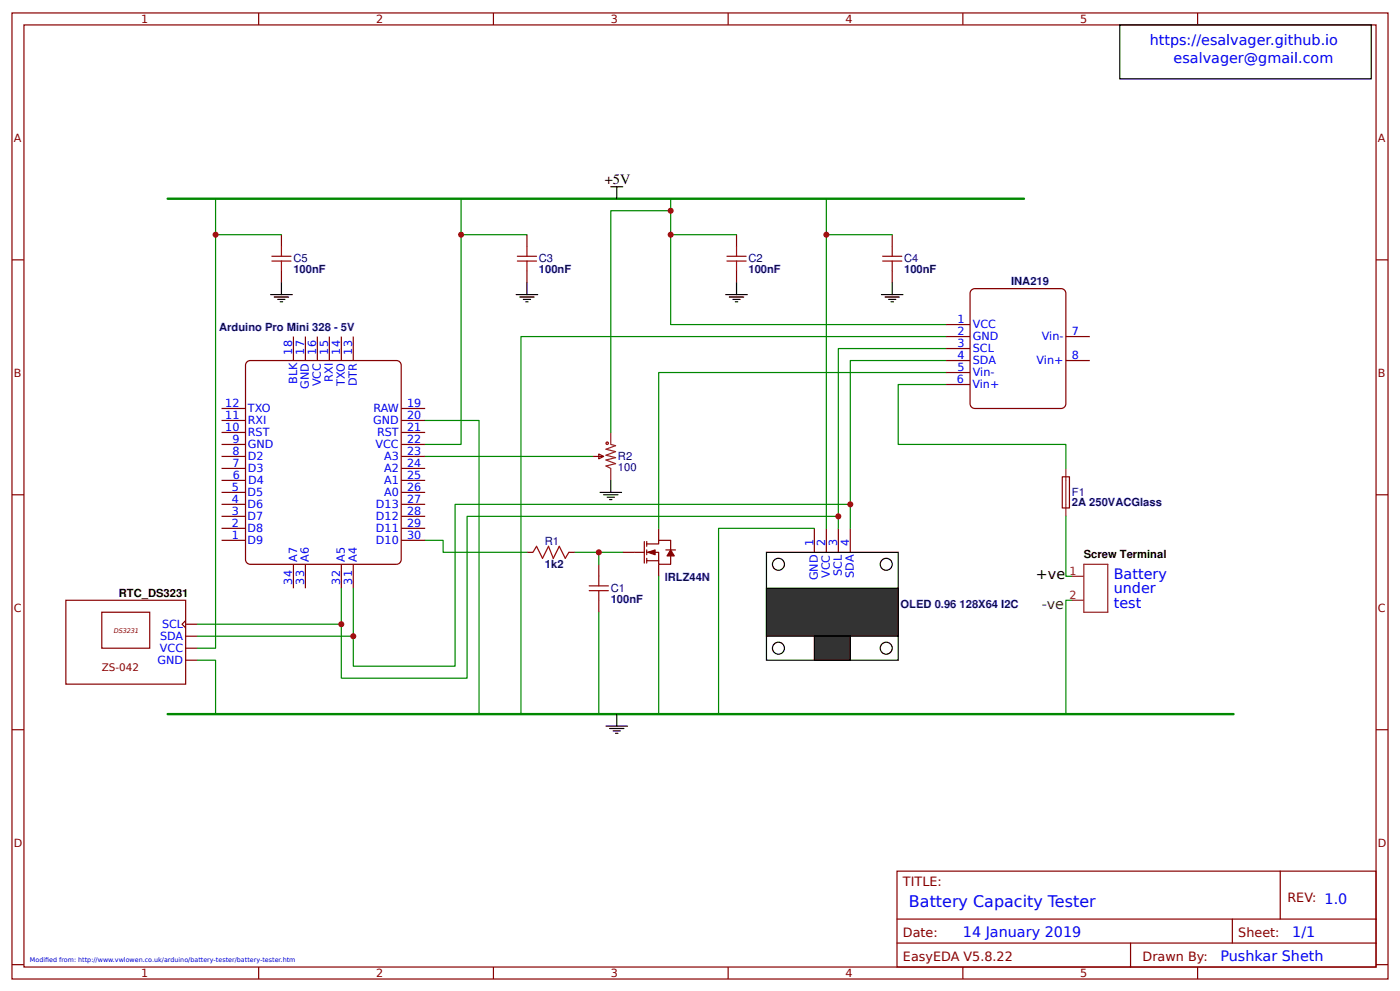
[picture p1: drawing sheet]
<svg xmlns="http://www.w3.org/2000/svg" width="309mm" height="219mm" viewBox="0 0 309 219" stroke-linecap="round" stroke-linejoin="round" font-family="sans-serif">
<g fill="none" stroke="#800" stroke-width=".26">
<path d="M2.6 2.9h304.1v213.2h-304.1zM5.3 5.5h298.7v208h-298.7zM57.1 2.9v2.6M109 2.9v2.6M160.9 2.9v2.6M212.7 2.9v2.6M264.6 2.9v2.6M2.6 57.4h2.7M304 57.4h2.7M2.6 109.2h2.7M304 109.2h2.7M2.6 161.1h2.7"/>
<path d="M304 161.1h2.7M198.2 192.3h105.8v21.2h-105.8zM282.8 192.3v10.6M2.6 212.9h2.7M57.1 213.5v2.6M109 213.5v2.6M160.9 213.5v2.6M198.2 202.9h105.8M198.2 208.2h105.8M212.7 213.5v2.6M249.8 208.2v5.3M264.6 213.5v2.6"/>
<path d="M272.3 202.9v5.3M304 212.9h2.7"/>
</g>
<path d="M54.4 80l.9-.4h32.3a1.06 1.06 0 0 1 1 1v42.9a1.06 1.06 0 0 1-1 1.1h-32.3a1.06 1.06 0 0 1-1.1-1.1v-42.9z" fill="#fff" stroke="#800000" stroke-width=".26"/>
<g fill="none" stroke="#800" stroke-width=".26">
<path d="M64.8 74.3v5.3M67.5 74.3v5.3M70.1 74.3v5.3M72.8 74.3v5.3M75.4 74.3v5.3M78.1 74.3v5.3M48.9 98.1h5.3M48.9 95.5h5.3M48.9 92.8h5.3M48.9 90.2h5.3M88.6 98.1h5.3M88.6 95.5h5.3"/>
<path d="M88.6 92.8h5.3M88.6 90.2h5.3M48.9 119.3h5.3M48.9 116.6h5.3M48.9 114h5.3M48.9 111.3h5.3M48.9 108.7h5.3M48.9 106h5.3M48.9 103.4h5.3M48.9 100.8h5.3M88.6 119.3h5.3M88.6 116.6h5.3"/>
<path d="M88.6 114h5.3M88.6 111.3h5.3M88.6 108.7h5.3M88.6 106h5.3M88.6 103.4h5.3M88.6 100.8h5.3M179.9 116.6v5.3M182.6 116.6v5.3M185.2 116.6v5.3M187.9 116.6v5.3M64.8 124.6v5.3M67.5 124.6v5.3"/>
<path d="M75.4 124.6v5.3M78.1 124.6v5.3"/>
</g>
<g fill="none" stroke="#000" stroke-width=".26">
<path d="M169.3 121.9h29.1v23.8h-29.1z"/>
<circle cx="172" cy="124.6" r="1.32"/>
<circle cx="195.8" cy="124.6" r="1.32"/>
<circle cx="172" cy="143.1" r="1.32"/>
<circle cx="195.8" cy="143.1" r="1.32"/>
</g>
<g fill="#333" stroke="#000" stroke-width=".26">
<path d="M169.3 129.9h29.1v10.5h-29.1z"/>
<path d="M179.9 140.4h8v5.3h-8z"/>
</g>
<g fill="#800" stroke="#800" stroke-width=".26">
<path d="M143.1 121.9l1.6-.5v1z"/>
<path d="M148.2 121.4l.8 1.3h-1.6z"/>
</g>
<g fill="none" stroke="#800" stroke-width=".26">
<path d="M142.3 119.5v4.8M142.9 119.5v1.1M145.5 116.6v2.7M234.7 105.3h1.6l-.1 6.8h-1.5zM116.4 121.9h1.3M125.7 121.9h1.3M132.3 124.6v2.6M132.3 132.5v2.6M137.6 121.9h4.7M142.9 120.1h2.6v-.8h2.7v2.1M142.9 121.9h2.6v2.7h2.7v-1.9M142.9 123.8h2.6"/>
<path d="M142.9 121.4v1M142.9 123.2v1.1M145.5 124.6v2.6M147.1 121.4h2.1"/>
</g>
<path d="M37 43.9h189.2M37 157.6h235.5" fill="none" stroke="#080" stroke-width=".53"/>
<path d="M134.9 41.2h2.7M136.3 41.2v2.7M136.3 157.6v2.7M133.9 160.3h4.7M134.7 160.8h3.1M135.5 161.3h1.6M136 161.9h.5" fill="none" stroke="#000" stroke-width=".26"/>
<g fill="none" stroke="#080" stroke-width=".26">
<path d="M148.2 43.9v27.7h60.8M182.6 43.9v72.7M209 74.3h-93.9v83.3M209 79.6h-21.1v37M209 76.9h-23.8v39.7M93.9 92.8h11.9v64.8M209 82.2h-63.5v34.4M209 84.9h-10.6v13.2h37.1v5.3M179.9 116.6h-21.2v41M185.2 114h-82v35.7h-27.8v-19.8M187.9 111.3h-87.4v35.8h-22.4v-17.2M235.5 114v13.2h1.3"/>
<path d="M132.3 121.9v2.7M132.3 135.1v22.5M236.8 132.5h-1.3v25.1"/>
</g>
<path d="M117.7 121.9l.8-1.3 1.4 2.6 1.3-2.6 1 2.6 1.4-2.6 1.3 2.6 .8-1.3M130.2 130.4h4.2M130.2 129.3h4.2M132.3 127.2v2.1M132.3 130.4v2.1" fill="none" stroke="#a00000" stroke-width=".26"/>
<path d="M235.5 103.4v10.6" fill="none" stroke="#8d2323" stroke-width=".26"/>
<path d="M214.5 64.1l.9-.4h19a1.06 1.06 0 0 1 1.1 1.1v24.3a1.06 1.06 0 0 1-1.1 1.1h-19a1.06 1.06 0 0 1-1.1-1.1v-24.3z" fill="#fff" stroke="#800000" stroke-width=".26"/>
<g fill="none" stroke="#800" stroke-width=".26">
<path d="M62.2 51.8v2.7M62.2 59.7v2.7M116.4 51.8v2.7M116.4 59.7v2.7M162.7 51.8v2.7M162.7 59.7v2.7M197.1 51.8v2.7M197.1 59.7v2.7M209 71.6h5.3M209 74.3h5.3M209 76.9h5.3M209 79.6h5.3"/>
<path d="M235.5 74.3h5.3M235.5 79.6h5.3M209 82.2h5.3M209 84.9h5.3M131 100.8h2.3M132.3 100.2l1 .6-1 .5zM14.6 132.5h26.4v18.5h-26.4zM22.5 135.1h10.6v8h-10.6zM41 137l-.8 .8 .8 .8M41 137.8h2.7M41 140.4h2.7M41 143.1h2.7"/>
<path d="M41 145.7h2.7"/>
</g>
<g fill="none" stroke="#080" stroke-width=".26">
<path d="M47.6 43.9v99.2h-3.9M47.6 51.8h14.6M101.9 51.8v46.3h-8M101.9 51.8h14.5M101.9 43.9v7.9M148.2 46.5h-13.3v49M148.2 51.8h14.5M182.6 51.8h14.5M93.9 119.3h4v2.6h18.5M93.9 100.8h37.1M43.7 137.8h31.7M127 121.9h10.6"/>
<path d="M145.5 127.2v30.4M43.7 145.7h3.9v11.9M43.7 140.4h34.4"/>
</g>
<g fill="none" stroke="#a00000" stroke-width=".26">
<path d="M60.1 57.6h4.2M60.1 56.6h4.2M62.2 54.5v2.1M62.2 57.6v2.1M114.3 57.6h4.2M114.3 56.6h4.2M116.4 54.5v2.1M116.4 57.6v2.1M160.6 57.6h4.2M160.6 56.6h4.2M162.7 54.5v2.1M162.7 57.6v2.1"/>
<path d="M195 57.6h4.2M195 56.6h4.2M197.1 54.5v2.1M197.1 57.6v2.1"/>
<circle cx="134.1" cy="97.8" r=".26"/>
</g>
<g fill="none" stroke="#000" stroke-width=".26">
<path d="M247.4 5.5h55.5v11.9h-55.5zM59.8 65h4.8M60.6 65.6h3.2M61.4 66.1h1.6M61.9 66.6h.5M62.2 62.4v2.6M114 65h4.8M114.8 65.6h3.2M115.6 66.1h1.6M116.2 66.6h.5M116.4 62.4v2.6M160.3 65h4.8"/>
<path d="M161.1 65.6h3.2M161.9 66.1h1.6M162.5 66.6h.5M162.7 62.4v2.6M194.7 65h4.8M195.5 65.6h3.2M196.3 66.1h1.6M196.8 66.6h.6M197.1 62.4v2.6M132.6 108.7h4.7M133.3 109.2h3.2M134.1 109.7h1.6"/>
<path d="M134.7 110.3h.5M134.9 106v2.7"/>
</g>
<path d="M134.9 95.5v2.6l1.1 .3-2.1 .8 2.1 .5-2.1 .8 2.1 .5-2.1 .5 2.1 .8-2.1 .6 1 .5v2.6M236.8 127.2h2.6M236.8 132.5h2.6M239.4 124.6h5.3v10.5h-5.3z" fill="none" stroke="#8d2323" stroke-width=".26"/>
<g fill="#c00">
<circle cx="47.6" cy="51.8" r=".66"/>
<circle cx="101.9" cy="51.8" r=".66"/>
<circle cx="78.1" cy="140.4" r=".66"/>
<circle cx="132.3" cy="121.9" r=".66"/>
<circle cx="148.2" cy="46.5" r=".66"/>
<circle cx="182.6" cy="51.8" r=".66"/>
<circle cx="185.2" cy="114" r=".66"/>
<circle cx="187.9" cy="111.3" r=".66"/>
<circle cx="148.2" cy="51.8" r=".66"/>
<circle cx="75.4" cy="137.8" r=".66"/>
</g>
<text font-size="3.5" fill="#00f" x="200.8" y="200.2">Battery Capacity Tester</text>
<g font-size="3.2" fill="#00f">
<text x="254" y="10">https://esalvager.github.io</text>
<text x="259.3" y="14">esalvager@gmail.com</text>
<text x="246.1" y="127.8">Battery</text>
<text x="246.1" y="131">under</text>
<text x="246.1" y="134.2">test</text>
<text x="212.7" y="206.9">14 January 2019</text>
<text x="285.5" y="206.9">1/1</text>
<text x="269.6" y="212.1">Pushkar Sheth</text>
</g>
<g font-size="3.2">
<text x="133.6" y="40.7">+5V</text>
<text x="228.9" y="127.8">+ve</text>
</g>
<text font-size="3.2" fill="#333" x="230.2" y="134.4">-ve</text>
<g font-size="2.8" fill="#800">
<text x="199.5" y="195.5">TITLE:</text>
<text x="284.4" y="199.2">REV: 1.0</text>
<text x="199.5" y="206.9">Date:</text>
<text x="273.6" y="206.9">Sheet:</text>
<text x="199.5" y="212.1">EasyEDA V5.8.22</text>
<text x="252.4" y="212.1">Drawn By:</text>
</g>
<g font-size="2.5" fill="#800">
<text x="31.2" y="5.1">1</text>
<text x="83.1" y="5.1">2</text>
<text x="134.9" y="5.1">3</text>
<text x="186.8" y="5.1">4</text>
<text x="238.7" y="5.1">5</text>
<text x="3" y="31.4">A</text>
<text x="304.4" y="31.4">A</text>
<text x="3" y="83.3">B</text>
<text x="304.4" y="83.3">B</text>
<text x="3" y="135.1">C</text>
<text x="304.4" y="135.1">C</text>
<text x="3" y="187">D</text>
<text x="304.4" y="187">D</text>
<text x="31.2" y="215.7">1</text>
<text x="83.1" y="215.7">2</text>
<text x="134.9" y="215.7">3</text>
<text x="186.8" y="215.7">4</text>
<text x="238.7" y="215.7">5</text>
</g>
<g font-size="2.5" fill="#000080">
<text x="64.8" y="57.9">C5</text>
<text x="119.1" y="57.9">C3</text>
<text x="165.4" y="57.9">C2</text>
<text x="199.8" y="57.9">C4</text>
<text x="64.8" y="60.3">100nF</text>
<text x="119.1" y="60.3">100nF</text>
<text x="165.4" y="60.3">100nF</text>
<text x="199.8" y="60.3">100nF</text>
<text x="223.4" y="62.9">INA219</text>
<text x="48.4" y="73">Arduino Pro Mini 328 - 5V</text>
<text x="136.5" y="101.5">R2</text>
<text x="136.5" y="103.9">100</text>
<text x="236.8" y="111.8">2A 250VACGlass</text>
<text x="236.8" y="109.6">F1</text>
<text x="120.4" y="125.4">1k2</text>
<text x="120.4" y="120.3">R1</text>
<text x="134.9" y="130.7">C1</text>
<text x="146.8" y="128.1">IRLZ44N</text>
<text x="134.9" y="133">100nF</text>
<text x="199" y="134.2">OLED 0.96 128X64 I2C</text>
</g>
<g font-size="2.5" fill="#00f">
<text x="211.5" y="71.3">1</text>
<text x="211.5" y="74">2</text>
<text x="211.5" y="76.6">3</text>
<text x="214.9" y="72.4">VCC</text>
<text x="214.9" y="75">GND</text>
<text x="214.9" y="77.7">SCL</text>
<text x="230.2" y="75.1">Vin-</text>
<text x="236.8" y="74">7</text>
<text x="64.6" y="78.3" transform="rotate(-90 64.6 78.3)">18</text>
<text x="67.2" y="78.3" transform="rotate(-90 67.2 78.3)">17</text>
<text x="69.8" y="78.3" transform="rotate(-90 69.8 78.3)">16</text>
<text x="72.5" y="78.3" transform="rotate(-90 72.5 78.3)">15</text>
<text x="75.1" y="78.3" transform="rotate(-90 75.1 78.3)">14</text>
<text x="77.8" y="78.3" transform="rotate(-90 77.8 78.3)">13</text>
<text x="211.5" y="79.3">4</text>
<text x="211.5" y="81.9">5</text>
<text x="214.9" y="80.3">SDA</text>
<text x="214.9" y="82.9">Vin-</text>
<text x="229" y="80.4">Vin+</text>
<text x="236.8" y="79.3">8</text>
<text x="49.8" y="89.9">12</text>
<text x="65.6" y="84.8" transform="rotate(-90 65.6 84.8)">BLK</text>
<text x="68.3" y="85.8" transform="rotate(-90 68.3 85.8)">GND</text>
<text x="70.9" y="85.3" transform="rotate(-90 70.9 85.3)">VCC</text>
<text x="73.6" y="84.3" transform="rotate(-90 73.6 84.3)">RXI</text>
<text x="76.2" y="85.1" transform="rotate(-90 76.2 85.1)">TXO</text>
<text x="78.8" y="85.2" transform="rotate(-90 78.8 85.2)">DTR</text>
<text x="90" y="89.9">19</text>
<text x="211.4" y="84.6">6</text>
<text x="214.8" y="85.7">Vin+</text>
<text x="49.8" y="95.2">10</text>
<text x="49.8" y="92.6">11</text>
<text x="54.8" y="93.6">RXI</text>
<text x="54.8" y="91">TXO</text>
<text x="82.4" y="93.6">GND</text>
<text x="82.5" y="91">RAW</text>
<text x="90" y="92.6">20</text>
<text x="90" y="95.2">21</text>
<text x="51.3" y="100.5">8</text>
<text x="51.3" y="97.8">9</text>
<text x="54.8" y="101.5">D2</text>
<text x="54.8" y="98.9">GND</text>
<text x="54.8" y="96.3">RST</text>
<text x="83" y="98.9">VCC</text>
<text x="83.3" y="96.3">RST</text>
<text x="84.8" y="101.5">A3</text>
<text x="90" y="97.8">22</text>
<text x="90" y="100.5">23</text>
<text x="51.3" y="103.1">7</text>
<text x="51.4" y="105.7">6</text>
<text x="54.8" y="104.2">D3</text>
<text x="54.8" y="106.8">D4</text>
<text x="84.8" y="104.2">A2</text>
<text x="84.8" y="106.8">A1</text>
<text x="90" y="103.1">24</text>
<text x="90" y="105.8">25</text>
<text x="51.2" y="113.7">3</text>
<text x="51.2" y="111.1">4</text>
<text x="51.3" y="108.4">5</text>
<text x="54.7" y="112.1">D6</text>
<text x="54.7" y="109.5">D5</text>
<text x="83.1" y="112.1">D13</text>
<text x="84.8" y="109.5">A0</text>
<text x="90" y="108.4">26</text>
<text x="90" y="111.1">27</text>
<text x="90" y="113.7">28</text>
<text x="51.2" y="119">1</text>
<text x="51.2" y="116.3">2</text>
<text x="54.7" y="117.4">D8</text>
<text x="54.7" y="114.8">D7</text>
<text x="83.1" y="114.8">D12</text>
<text x="83.1" y="117.4">D11</text>
<text x="90" y="116.4">29</text>
<text x="90" y="119">30</text>
<text x="54.7" y="120.1">D9</text>
<text x="65.6" y="124" transform="rotate(-90 65.6 124)">A7</text>
<text x="68.3" y="124" transform="rotate(-90 68.3 124)">A6</text>
<text x="76.2" y="124" transform="rotate(-90 76.2 124)">A5</text>
<text x="78.8" y="124" transform="rotate(-90 78.8 124)">A4</text>
<text x="83.1" y="120.1">D10</text>
<text x="179.7" y="120.5" transform="rotate(-90 179.7 120.5)">1</text>
<text x="182.3" y="120.6" transform="rotate(-90 182.3 120.6)">2</text>
<text x="184.9" y="120.6" transform="rotate(-90 184.9 120.6)">3</text>
<text x="187.6" y="120.6" transform="rotate(-90 187.6 120.6)">4</text>
<text x="64.6" y="129" transform="rotate(-90 64.6 129)">34</text>
<text x="67.2" y="129" transform="rotate(-90 67.2 129)">33</text>
<text x="75.1" y="129" transform="rotate(-90 75.1 129)">32</text>
<text x="77.8" y="129" transform="rotate(-90 77.8 129)">31</text>
<text x="180.7" y="128.1" transform="rotate(-90 180.7 128.1)">GND</text>
<text x="183.4" y="127.6" transform="rotate(-90 183.4 127.6)">VCC</text>
<text x="186" y="127.1" transform="rotate(-90 186 127.1)">SCL</text>
<text x="188.6" y="127.6" transform="rotate(-90 188.6 127.6)">SDA</text>
<text x="35.3" y="143.9">VCC</text>
<text x="35.4" y="141.2">SDA</text>
<text x="35.8" y="138.6">SCL</text>
<text x="34.8" y="146.5">GND</text>
</g>
<g font-size="2.5">
<text x="239.4" y="123.1">Screw Terminal</text>
<text x="26.3" y="131.7">RTC_DS3231</text>
</g>
<g font-size="2.5" fill="#8d2323">
<text x="236.3" y="126.9">1</text>
<text x="236.3" y="132.2">2</text>
</g>
<text font-size="2.3" fill="#800" x="22.5" y="148">ZS-042</text>
<text font-size="1.4" fill="#800" x="25.1" y="139.7">DS3231</text>
<g font-size="1.4" fill="#00f">
<text x="6.6" y="212.4">Modifed from: http://www.vwlowen.co.uk/arduino/battery-tester/battery-tester.htm</text>
<text x="10" y="212.4">i</text>
</g>
</svg>
